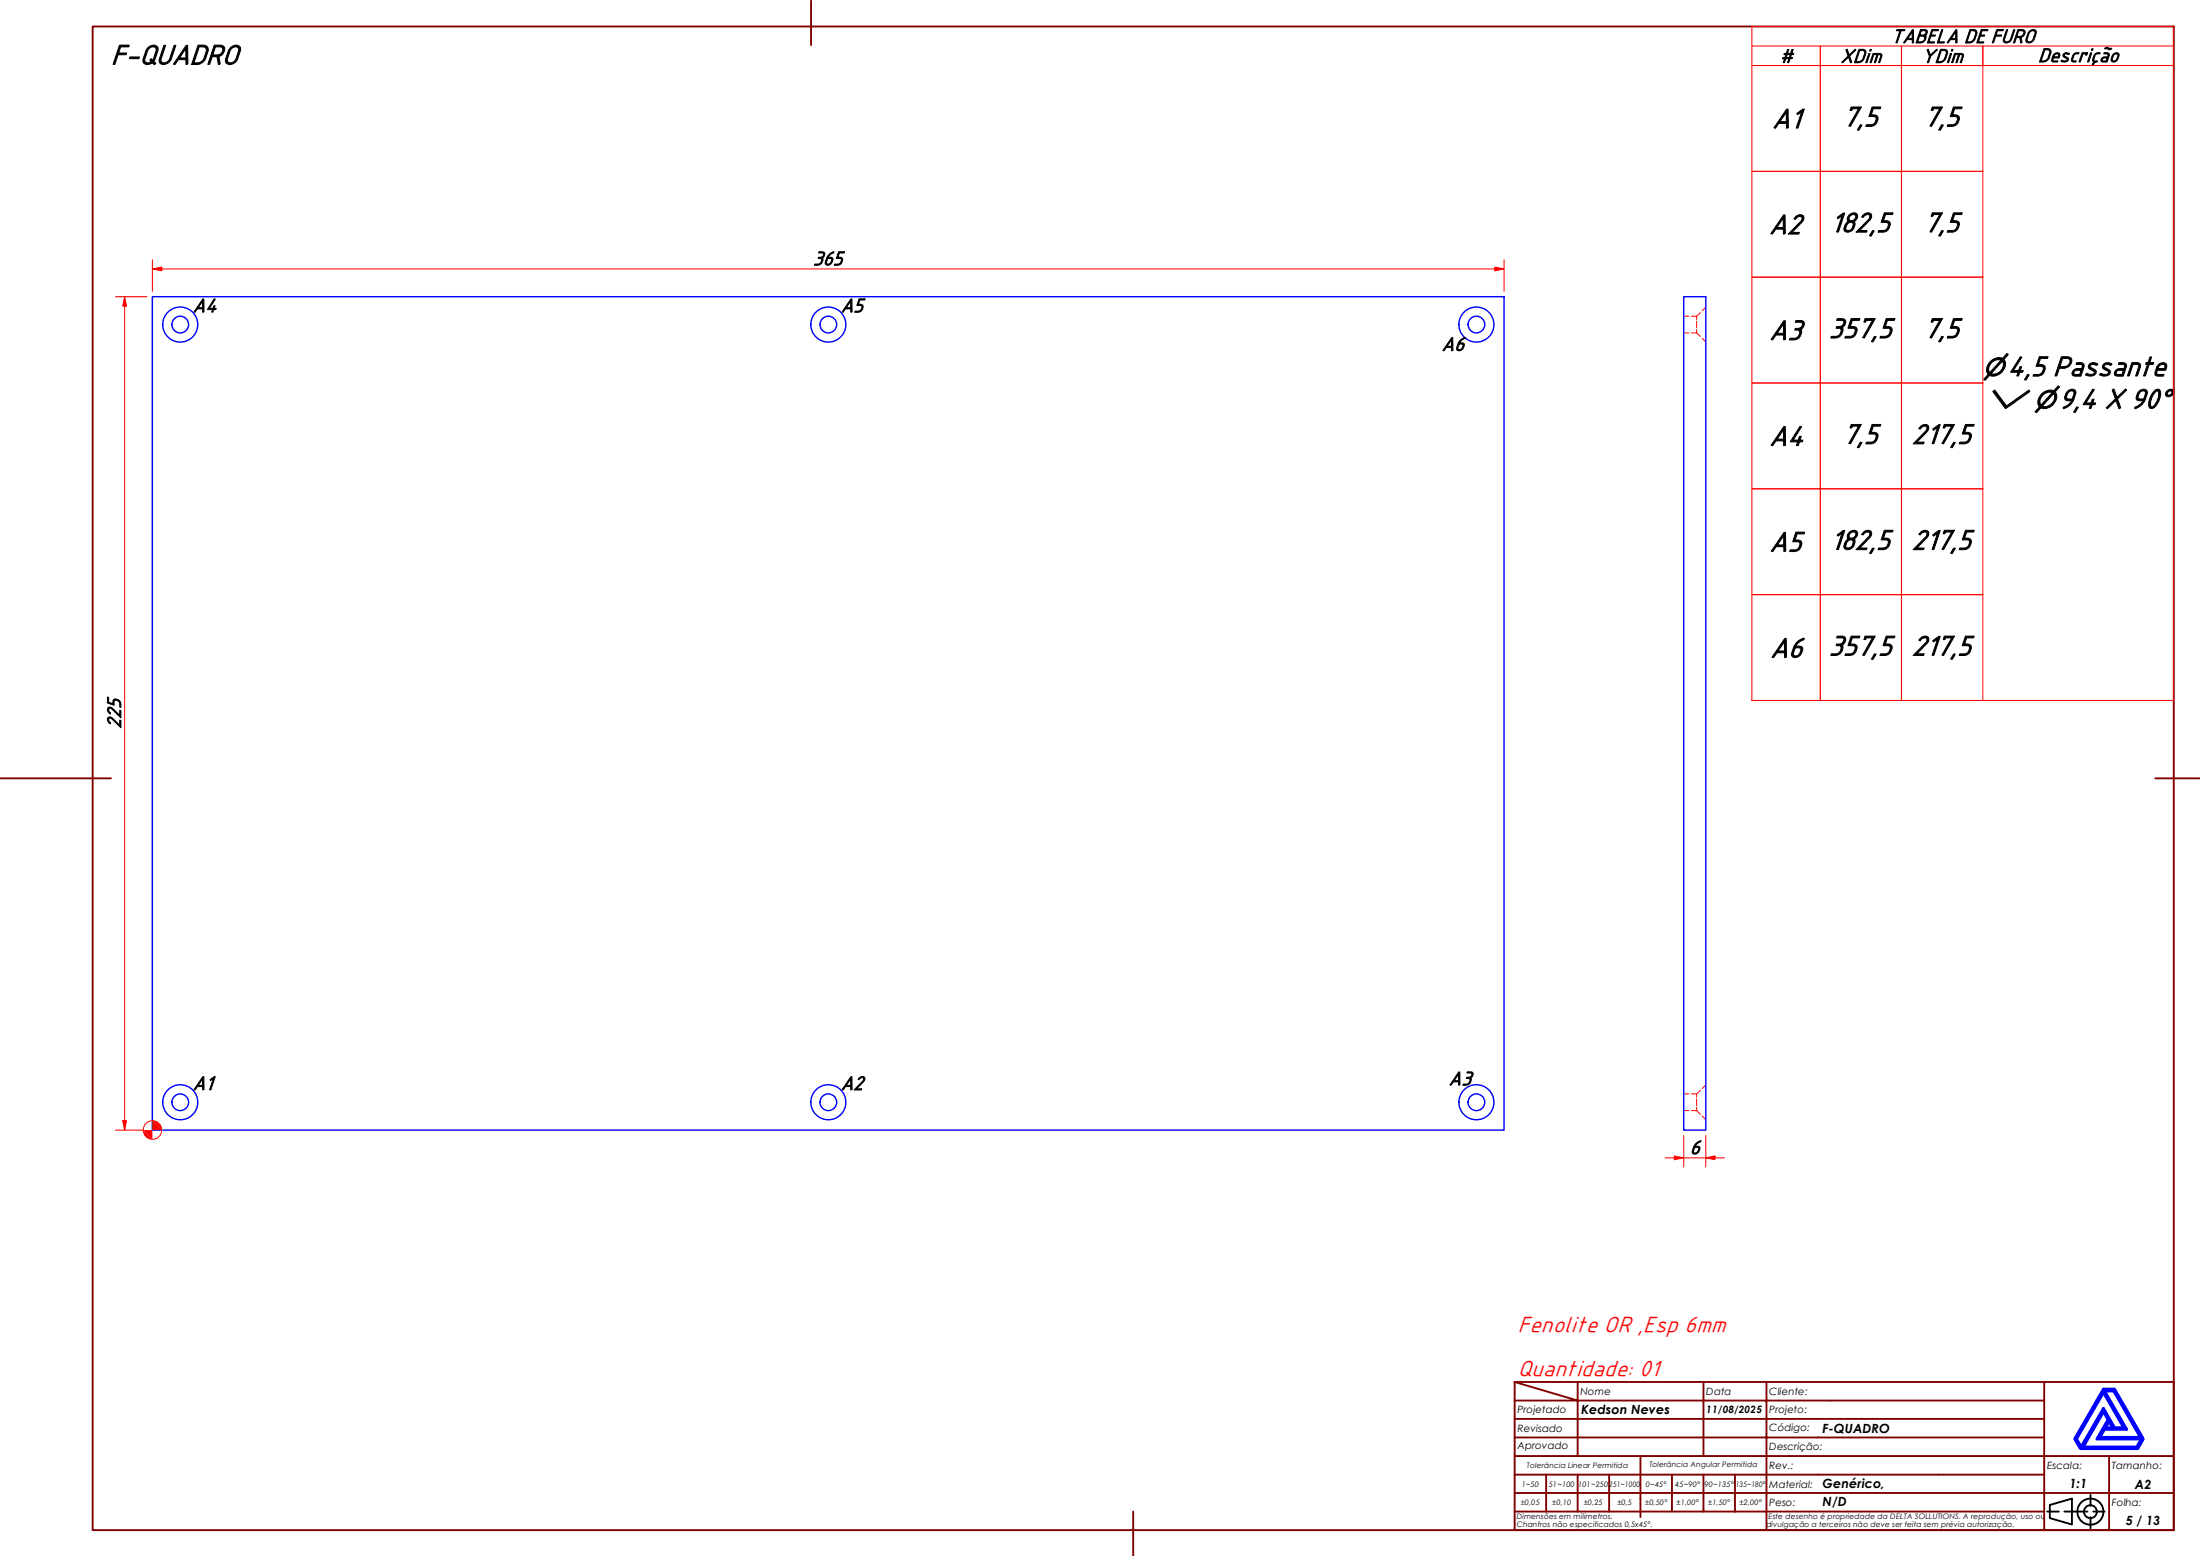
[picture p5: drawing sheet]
<svg xmlns="http://www.w3.org/2000/svg" width="594mm" height="420mm" viewBox="0 0 594 420" stroke-linecap="round" stroke-linejoin="round" font-family="sans-serif">
<!-- layer: Visible (ABNT) -->
<g fill="none" stroke="#00f" stroke-width=".38">
<path d="M41.1 80.1h365v225.1h-365zM454.7 80.1h5.9v225.1h-5.9z"/>
<circle cx="48.7" cy="87.6" r="2.25"/>
<circle cx="48.7" cy="87.6" r="4.7"/>
<circle cx="223.7" cy="87.6" r="2.25"/>
<circle cx="223.7" cy="87.6" r="4.7"/>
<circle cx="398.7" cy="87.6" r="2.25"/>
<circle cx="398.7" cy="87.6" r="4.7"/>
<circle cx="48.7" cy="297.6" r="2.25"/>
<circle cx="48.7" cy="297.6" r="4.7"/>
<circle cx="223.7" cy="297.6" r="2.25"/>
<circle cx="223.7" cy="297.6" r="4.7"/>
<circle cx="398.7" cy="297.6" r="2.25"/>
<circle cx="398.7" cy="297.6" r="4.7"/>
</g>
<!-- layer: Hidden (ABNT) -->
<g fill="none" stroke="#f00" stroke-width=".27">
<path d="M454.7 85.4h1.4M454.7 89.9h1.4M456.8 85.4h1.4M456.8 89.9h1.4M458.2 85.4v.9M458.2 86.7v1.9M458.2 89v.9M458.2 89.9l1 .9M459.2 84.4l-1 1M459.7 91.4l.9 1M460.6 83l-.9 .9M454.7 295.4h1.4"/>
<path d="M454.7 299.9h1.4M456.8 295.4h1.4M456.8 299.9h1.4M458.2 295.4v.9M458.2 296.7v1.9M458.2 299v.9M458.2 299.9l1 1M459.2 294.4l-1 1M460.6 293l-.9 .9M459.7 301.3l.9 1.1"/>
</g>
<!-- layer: Borda A3/A4 (ABNT) -->
<g fill="none" stroke="#800000" stroke-width=".51">
<path d="M25 7.2h562v406h-562zM219 .2v12M0 210.2h30M582 210.2h12M409 373.2l17 5h-17M409 373.2h178v40h-178zM426 378.2h34v4.9h17M426 378.2v15M426 373.2v5M460 373.2v5h17v4.9M477 373.2v5h75M552 373.2v20h-143"/>
<path d="M409 383.1h51v10.1M409 398.2h17M417.5 398.2v10M434.5 398.2h-8.5v10M443 393.2v16.5M451.5 398.2v10h-42.5M460 398.2v10h8.5M468.5 398.2v10M477 398.2h-42.5v10M477 383.1v5.1h-68M477 398.2v10h75M477 383.1h75"/>
<path d="M477 398.2h75M552 388.2h-75v10M569.5 393.2v9.9h17.5M587 393.2h-35v9.9h17.5v10.1M306 408.2v12M409 403.1h143v10.1M451.5 408.2h8.5M468.5 408.2h8.5v5"/>
</g>
<path d="M568 376l5.5 9.6h-2.5l-3-5.3-6 10.5-1.3-2.3zM568 375.1h3l7.7 13.4-1.4 2.6h-15.5l-1.5-2.6zM568.3 375.6h2.5l7.2 12.6h-11l1.3-2.3h5.9zM568 381.2l1.3 2.1-3 5.2h12l-1.3 2.3h-14.5zM569.5 383.8l1 1.8h-2z" fill="none" stroke="#00f" stroke-width=".83"/>
<!-- layer: 0 -->
<path d="M561.8 391.1h15.5" fill="none" stroke="#000" stroke-width=".27"/>
<g fill="none" stroke="#000" stroke-width=".51">
<path d="M552.8 408.2h3.1M553.5 406.4l6-1.7v6.9l-6-1.7zM557.5 408.2h6.2M564.5 403.6v3M564.5 409.7v3M565.3 408.2h3"/>
<circle cx="564.5" cy="408.2" r="3.5"/>
<circle cx="564.5" cy="408.2" r="1.75"/>
</g>
<path d="M41.1 72.6h2.6" fill="none" stroke="#f00" stroke-width=".27"/>
<path d="M41.1 72.6l2.6-.5v1z" fill="#f00"/>
<path d="M41.1 72.6l2.6-.5v1zM403.7 72.6h2.4" fill="none" stroke="#f00" stroke-width=".27"/>
<path d="M403.7 72.1l2.4 .5-2.4 .5z" fill="#f00"/>
<path d="M41.1 70.1v8.6M43.7 72.6h360M403.7 72.1l2.4 .5-2.4 .5zM406.1 70.1v8.6M33.7 80.1v2.6" fill="none" stroke="#f00" stroke-width=".27"/>
<path d="M33.7 80.1l.5 2.6h-1.1z" fill="#f00"/>
<path d="M33.7 80.1l.5 2.6h-1.1zM33.7 302.6v2.6" fill="none" stroke="#f00" stroke-width=".27"/>
<path d="M33.1 302.6h1.1l-.5 2.6z" fill="#f00"/>
<g fill="none" stroke="#f00" stroke-width=".27">
<path d="M31.2 80.1h8.5M33.7 82.7v219.9M31.2 305.2h7.5M33.1 302.6h1.1l-.5 2.6z"/>
<circle cx="41.2" cy="305.1" r="2.51"/>
</g>
<g fill="#f00">
<path d="M41.1 302.6a2.6 2.6 0 0 1 2.6 2.6z" fill-rule="evenodd"/>
<path d="M38.7 305.2l2.4 2.4a2.39 2.39 0 0 1-2.4-2.4z" fill-rule="evenodd"/>
<path d="M41.1 302.6l2.6 2.6h-5l2.4 2.4z" fill-rule="evenodd"/>
</g>
<g fill="none" stroke="#f00" stroke-width=".27">
<path d="M473.1 12.4h18.5v5.3h-18.5h18.5v28.6h-18.5h18.5v28.5h-18.5h18.5v28.6h-18.5h18.5v28.6h-18.5h18.5v28.6h-18.5h18.5v28.5v-28.5h21.9v28.5v-28.5h21.9v28.5M473.1 7.2h113.9v181.9h-113.9zM491.6 12.4h21.9v5.3h-21.9zM491.6 17.7h21.9v28.6h-21.9zM513.5 12.4h21.9v5.3h-21.9zM513.5 17.7h21.9v28.6h-21.9zM587 12.4h-51.6v5.3h51.6M491.6 46.3h21.9v28.5h-21.9zM513.5 46.3h21.9v28.5h-21.9zM491.6 74.8h21.9v28.6h-21.9zM513.5 74.8h21.9v28.6h-21.9zM491.6 103.4h21.9v28.6h-21.9z"/>
<path d="M513.5 103.4h21.9v28.6h-21.9zM491.6 132h21.9v28.6h-21.9zM513.5 132h21.9v28.6h-21.9z"/>
</g>
<path d="M452.1 312.7h2.6" fill="none" stroke="#f00" stroke-width=".27"/>
<path d="M452.1 312.1l2.6 .6-2.6 .5z" fill="#f00"/>
<path d="M452.1 312.1l2.6 .6-2.6 .5zM460.6 312.7h2.5" fill="none" stroke="#f00" stroke-width=".27"/>
<path d="M460.6 312.7l2.5-.6v1.1z" fill="#f00"/>
<path d="M449.6 312.7h2.5M454.7 312.7h5.9M454.7 306.6v8.5M460.6 312.7l2.5-.6v1.1zM460.6 306.6v8.5M463.1 312.7h2.5" fill="none" stroke="#f00" stroke-width=".27"/>
<g font-size="8.1">
<text x="30" y="17.3">F-QUADRO</text>
<text x="478.5" y="34.5">A1</text>
<text x="497.6" y="34">7,5</text>
<text x="519.5" y="34">7,5</text>
<text x="477.6" y="63.1">A2</text>
<text x="494.3" y="62.6">182,5</text>
<text x="519.5" y="62.6">7,5</text>
<text x="477.7" y="91.7">A3</text>
<text x="493.8" y="91.2">357,5</text>
<text x="519.5" y="91.2">7,5</text>
<text x="542.1" y="101.5">4,5 Passante</text>
<text x="555.9" y="110.2">9,4 X 90°</text>
<text x="497.6" y="119.7">7,5</text>
<text x="516.3" y="119.7">217,5</text>
<text x="477.7" y="120.2">A4</text>
<text x="477.8" y="148.8">A5</text>
<text x="494.3" y="148.3">182,5</text>
<text x="516.3" y="148.3">217,5</text>
<text x="478" y="177.5">A6</text>
<text x="493.8" y="176.9">357,5</text>
<text x="516.3" y="176.9">217,5</text>
</g>
<g font-size="6.8">
<text x="535.4" y="101.5">⌀</text>
<text x="536.3" y="110.2">⌵ ⌀</text>
</g>
<g font-size="6.5" fill="#f00">
<text x="409.9" y="359.6">Fenolite OR ,Esp 6mm</text>
<text x="409.9" y="371.5">Quantidade: 01</text>
</g>
<g font-size="5.6">
<text x="510.6" y="11.5">TABELA DE FURO</text>
<text x="480.6" y="16.9">#</text>
<text x="497" y="16.9">XDim</text>
<text x="518.9" y="16.9">YDim</text>
<text x="550.4" y="16.7">Descrição</text>
<text x="219.5" y="71.5">365</text>
<text x="52" y="84.2">A4</text>
<text x="227" y="84.2">A5</text>
<text x="389.3" y="94.7">A6</text>
<text x="32.6" y="196.8" transform="rotate(-90 32.6 196.8)">225</text>
<text x="391.2" y="293">A3</text>
<text x="52" y="294.2">A1</text>
<text x="227" y="294.2">A2</text>
<text x="456.3" y="311.6">6</text>
</g>
<g font-size="3.4">
<text x="427" y="381.9">Kedson Neves</text>
<text x="492.1" y="386.9">F-QUADRO</text>
<text x="492.1" y="401.9">Genérico,</text>
<text x="558.8" y="401.9">1:1</text>
<text x="576.5" y="401.9">A2</text>
<text x="492.1" y="406.7">N/D</text>
<text x="574" y="411.7">5 / 13</text>
</g>
<g font-size="2.7">
<text x="426.8" y="376.7">Nome</text>
<text x="460.8" y="376.7">Data</text>
<text x="477.8" y="376.7">Cliente:</text>
<text x="409.8" y="381.4">Projetado</text>
<text x="460.8" y="381.5">11/08/2025</text>
<text x="477.8" y="381.4">Projeto:</text>
<text x="409.8" y="386.7">Revisado</text>
<text x="477.8" y="386.4">Código:</text>
<text x="409.8" y="391.4">Aprovado</text>
<text x="477.8" y="391.5">Descrição:</text>
<text x="477.8" y="401.7">Material:</text>
<text x="477.8" y="396.7">Rev.:</text>
<text x="552.8" y="396.7">Escala:</text>
<text x="570.3" y="396.7">Tamanho:</text>
<text x="477.8" y="406.6">Peso:</text>
<text x="570.3" y="406.7">Folha:</text>
</g>
<g font-size="2">
<text x="410.9" y="401.4">1~50</text>
<text x="412.3" y="396.4">Tolerância Linear Permitida</text>
<text x="418.2" y="401.4">51~100</text>
<text x="426.1" y="401.4">101~250</text>
<text x="434.5" y="401.4">251~1000</text>
<text x="444.4" y="401.4">0~45°</text>
<text x="445.4" y="396.2">Tolerância Angular Permitida</text>
<text x="452.4" y="401.4">45~90°</text>
<text x="460.3" y="401.4">90~135°</text>
<text x="468.7" y="401.4">135~180°</text>
<text x="410.7" y="406.3">±0,05</text>
<text x="419.2" y="406.3">±0,10</text>
<text x="427.7" y="406.3">±0,25</text>
<text x="436.8" y="406.3">±0,5</text>
<text x="444.2" y="406.3">±0,50°</text>
<text x="452.8" y="406.3">±1,00°</text>
<text x="461.3" y="406.3">±1,50°</text>
<text x="469.7" y="406.3">±2,00°</text>
<text x="409.6" y="410.2">Dimensões em milímetros.</text>
<text x="409.6" y="412.3">Chanfros não especificados 0,5x45°.</text>
<text x="477" y="412.3">divulgação a terceiros não deve ser feita sem prévia autorização.</text>
<text x="477.6" y="410.2">Este desenho é propriedade da DELTA SOLLUTIONS. A reprodução, uso ou</text>
</g>
</svg>
